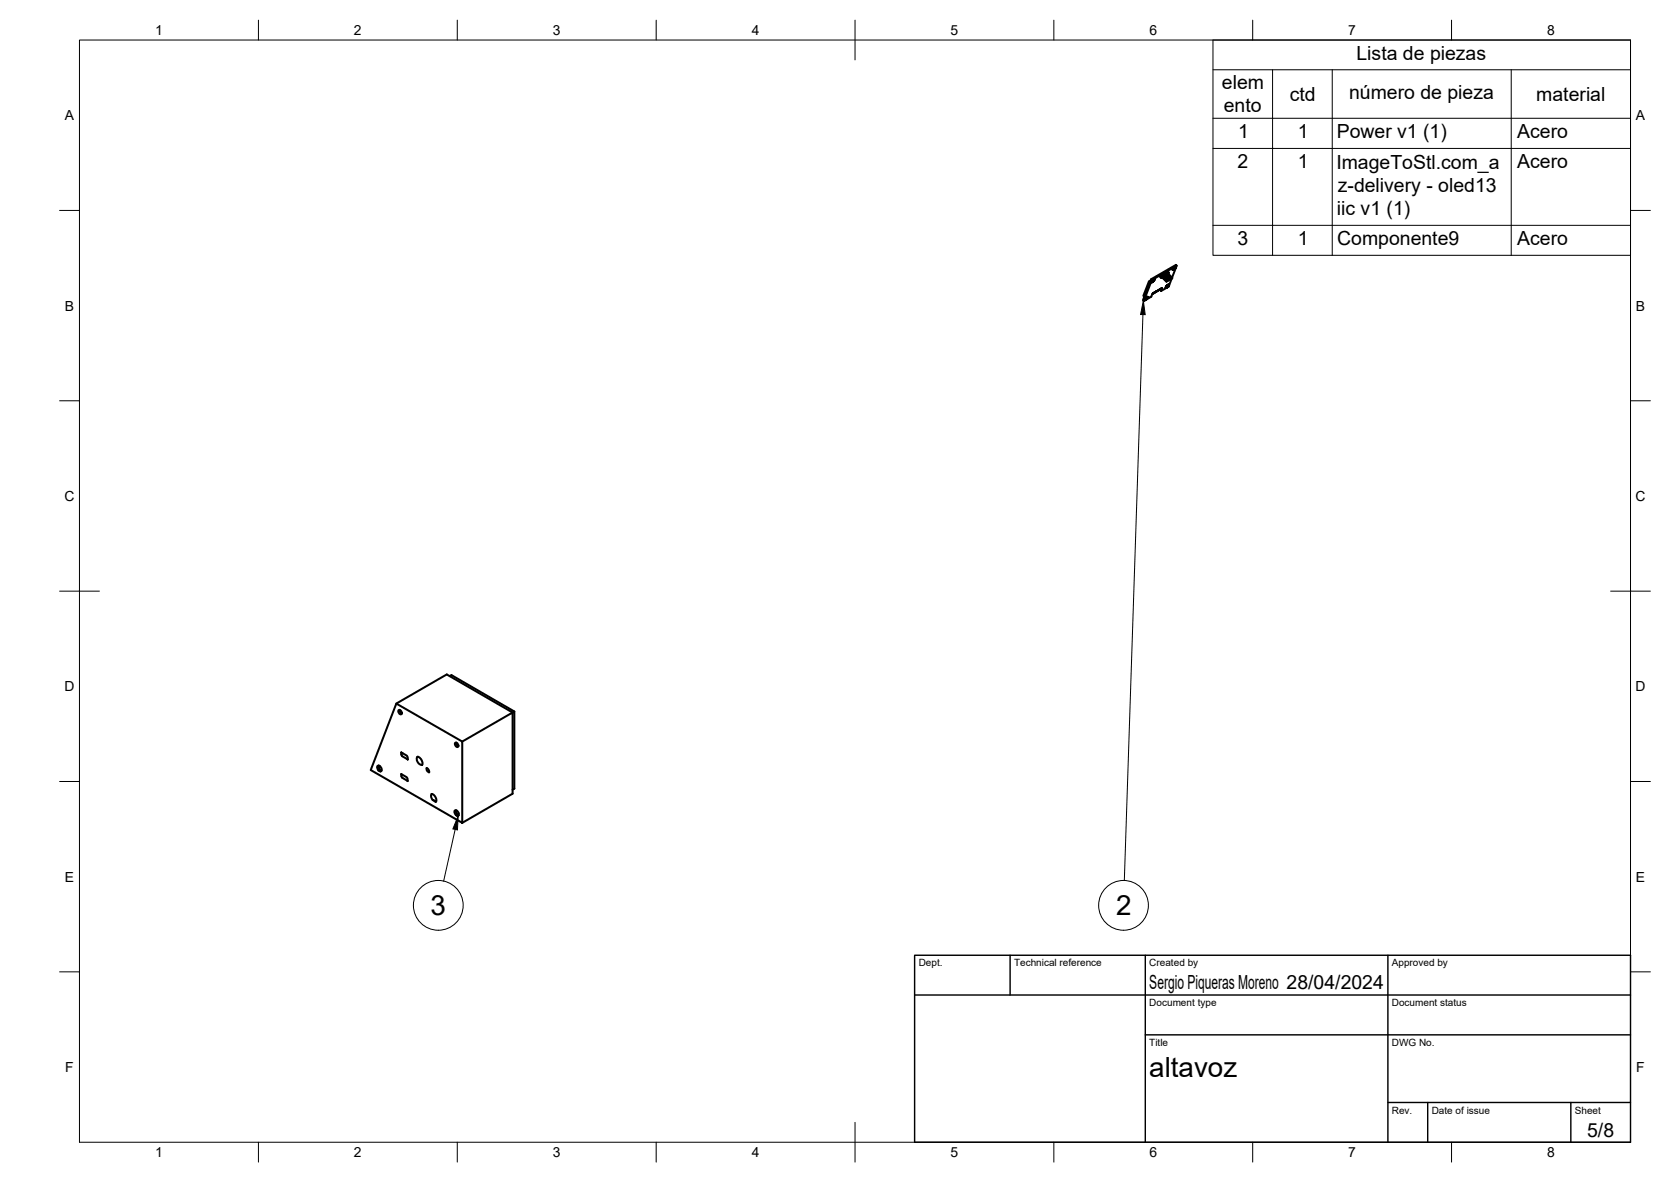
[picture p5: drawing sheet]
<svg xmlns="http://www.w3.org/2000/svg" width="420mm" height="297mm" viewBox="0 0 420 297" stroke-linecap="round" stroke-linejoin="round" font-family="sans-serif">
<!-- layer: Visible -->
<g fill="none" stroke="#000" stroke-width=".51">
<path d="M287.8 75.3v.1M287.8 75.4h.1M287.8 75.2v.1M287.8 75.3h.1M287.8 75.2h.1M287.9 75.2l.1 .1M287.9 75.3h.2M287.9 75.2v.1M287.9 75.3h.1M287.9 75.4h.1M287.9 75l-.1 .2M287.9 75.4h-.1"/>
<path d="M287.9 75h.1M287.9 75.1l.2 .2M288 75.1l.1 .1M288 75l-.1 .2M288 75l.2 .2M288.1 75l.1 .1M288.1 74.9l.2 .2M288.1 75.3l-.2 .1M288.2 75.3h-.1M288.2 74.8l-.2 .2M288.2 75.2l-.1 .1M288.2 74.8l.2 .2"/>
<path d="M288.2 74.7l-.3 .3M288.2 75.1v.1M288.2 74.8h.1M288.3 74.7h-.1M288.3 74.8l.1 .1M288.3 74.7l-.1 .1M288.3 74.7l.1 .1M288.3 74.7h.1M288.4 74.7v.1M288.4 74.6l-.1 .1M288.4 74.6h.1M288.4 75l-.2 .1"/>
<path d="M288.4 74.6h.2M288.4 74.7l.1 .1M288.5 74.8l-.2 .2-.2-.1M288.6 74.6v.1M288.6 74.6l-.4 .1-.4 .6M288.6 74.7l-.4 .6M288.6 74.7h.1M288.9 70.7l-1.4 3.6 .2 .3M289.3 70.5l-.4 .2 .2 .3M289.4 70.2l6.3-3.6 .2 .2-6.3 3.6zM289.4 70.2l-2 5.2 .2 .3 2-5.3M289.5 70.9h.1"/>
<path d="M289.5 70.7v.2M289.5 70.8h.1M289.6 70.7l.1 .1M289.6 70.7v.1M289.6 70.5v.1M289.6 70.6v.1M289.6 70.8h.1M289.6 70.7h.1M289.6 70.6l.2 .2M289.6 70.7l.2 .1M289.7 70.6l.1 .1M289.7 70.6l.2 .1"/>
<path d="M289.8 70.5l-.2 .1M289.8 70.9h-.2M289.8 70.4v.1M289.8 70.4l.2 .2M289.8 70.3l-.3 .4M289.9 70.3l-.4 .4M289.9 73.8h.1M289.9 70.7l-.2 .1M289.9 70.4l.2 .1M289.9 70.4l.1 .2M289.9 70.8l-.4 .1M289.9 70.3h-.1"/>
<path d="M289.9 73.7v.1M289.9 70.8h.1M290 73.7h.1M290 70.3l-.2 .1M290 70.3l.1 .1M290 73.7h-.1M290 70.3l.2 .1M290 70.3h.1M290.1 70.5l-.2 .2M290.1 70.3h.1M290.1 73.6h.1M290.1 73.6l-.2 .1"/>
<path d="M290.1 70.4v.1M290.2 70.1l-.3 .2M290.2 70.1h.1M290.2 70.3h.1M290.2 70.4h-.1M290.2 70.3v.1M290.3 73.5l-.2 .1M290.3 70.1l-.4 .7M290.5 73.4l-.2 .1M290.6 73.3l-.3 .2M290.6 73.3v.1M290.7 73.3h-.1"/>
<path d="M290.7 73.3l-.6 .3M290.8 73.2l.8-.4zM291.6 72.8h.1M291.7 72.7h.1M291.7 72.7l.2-.1-.2 .1M291.7 72.7l-1 .6M291.8 69.3l.3 .3-.1 .3-.3-.3zM291.8 69.2v.1M291.9 72.6l-.2 .3 .3 .2M292 72.6l.1-.1-.1 .1M292 72.5v.1M292.1 72.5h.1"/>
<path d="M292.1 72.5l-.4 .2M292.1 72.5l-2.2 1.2M292.1 69.5v.1M292.2 72.4l-.2 .7M292.2 72.5l-2.4 1.3-.3 .8-1.9 1.1M292.2 69l-.4 .2 .3 .3 .4-.2M292.2 69.6l1 1.1M292.2 69l.3 .3M292.2 69.8l-.2 .1M292.3 68.9l.3 .4M292.7 68.7l-.4 .2 .3 .4 .4-.2-.3-.3M292.7 69.3l1 1.2"/>
<path d="M292.7 69.5l-.3 .1M292.7 68.7l.4 .3M293.1 68.5l.3 .3zM293.1 68.5l-.4 .2 .4 .3 .8-.5M293.1 69.1l1.1 1.1M293.1 68.5l.4 .2M293.1 72.3h.1M293.1 72.1v.2M293.2 69.2l-.3 .2M293.2 68.4l.3-.2 .4 .3M293.3 72.1l.1 .1M293.3 72.1v.1"/>
<path d="M293.3 70.6h.1M293.3 70.6v.1M293.3 72l.1 .2M293.3 72v.1M293.3 72l.2 .1M293.3 72.2h.1M293.3 71.9v.1M293.3 71.9l.2 .2M293.4 70.6l-1.2-1 1.1 1M293.4 71.9l.1 .2M293.4 71.8l.3 .2M293.5 72.1l-.1 .1"/>
<path d="M293.5 72.1h.1M293.5 68.2l.4 .3M293.6 71.7l-.5 .4M293.6 71.7l.1 .2M293.6 68.8l1.1 1M293.6 69l-.3 .1M293.6 71.7l.2 .1M293.7 71.9v.1M293.7 71.7l.1 .1M293.7 71.9l-.2-.1 .2 .2M293.7 70.4h.1M293.7 70.4l.1 .1"/>
<path d="M293.7 71.6l-.1 .1M293.7 71.6h.1M293.7 71.6l.1 .1M293.8 71.8l-.1 .1M293.8 71.6v.1M293.8 71.8h.1M293.8 71.7v.1M293.8 70.3l-1.1-1 1 1.1M293.9 71.5l-.8 .7M293.9 68.5h.1M293.9 71.8l-.1 .1M293.9 71.5h.1"/>
<path d="M293.9 68.5l-.1 .3M293.9 71.5l.1 .1M293.9 71.5l-.7 .5M294 71.6l-.5 .6-.4 .1M294.2 70.1h.1M294.2 70.1v.1M294.3 70.1l-1.2-1 1.1 1M294.6 69.9h.1M294.6 69.9l-1-1.1 1 1.2-.8 2-1.8 1.1M294.7 69.9h.1M294.9 67.8h.1M294.9 67.7v.1"/>
<path d="M294.9 67.7l.1-.2 .2 .3M294.9 67.7h.1M295 67.8h.1M295 67.6l.1 .1M295 67.7h.1M295.1 67.4l.2 .2M295.2 67.4l.1 .1M295.2 67.7h-.2M295.2 67.3l.2 .2M295.3 67.3l.1 .1M295.3 67.2l.2 .2M295.4 67.2l-.4 .3 .2 .2"/>
<path d="M295.4 67.2l.1 .1M295.4 67.1l.2 .1M295.4 67.1v.1M295.5 67.1l.1 .1M295.5 67.3l-.3 .4M295.5 67.3h.1M295.6 67.2l-.1 .1M295.6 67l-.6 .4v.3M295.6 67h.1M295.7 67l-.4 .2-.4 .5M295.7 67v.1M295.7 67.1l-.4 .6-.4 .1"/>
<path d="M295.9 66.8l-1.2 3M99.7 176.8l16.5 9.6v20.4l-23-13.3zM99.7 176.8l12.6-7.3 16.6 9.6 .4-.3v19.4l-.4 .2M100.2 178.5l.2-.1a.68 .68 0 0 1 .6 .4 .68 .68 0 0 1-.2 .7 .79 .79 0 0 1-.6-1zM100.5 178.4l.1 .6 .4 .3M113.1 169.9l.4-.2 15.8 9.1M95.2 193.6l.4 .3M95.2 193.6l-.3-.5a.5 .5 0 0 1 .3-.7l.4 .2 .3 .5 .1 .5-.4 .3M95.2 192.4v.5l.3 .5-.3 .2M95.5 192.6l-.3 .2M95.9 193.7l-.3 .2M100.9 194.5l1.4 .8 .2 1"/>
<path d="M100.9 189.1l1.5 .9 .1 .9M100.9 195l.3 .5M100.9 189.6l.3 .5 1.3 .7M100.9 189.2v.4M100.9 194.6v.4M100.9 194.5v.1M100.9 189.1v.1M101.2 195.5l1.2 .7M101.2 189.3l-.3 .2M102.4 196.2h.1M104.9 190.2l.5 .1 .6 .7 .2 .7-.1 .5M105 190.2a1.41 1.41 0 0 0 1.1 2"/>
<path d="M107.9 194.1l-.5-.4-.1-.7 .4 .4 .2 .7M108.5 199.5l.6 .3 .4 .6 .2 .6-.1 .5M108.6 199.5l-.2 .4 .2 .9 .2 .3 .9 .3M114.4 186.7l.2-.1a.68 .68 0 0 1 .6 .4 .68 .68 0 0 1-.2 .7 .79 .79 0 0 1-.6-1zM114.7 186.6l.1 .5 .4 .4M116.2 186.4l12.7-7.3v20.4l-12.7 7.3M108.9 201l.7 .4M114.6 204.8l-.3-.6 .2-.6 .6 .3 .2 .9M114.6 203.6l.1 .5 .3 .5M115 204.6l-.4 .2 .4 .2M115.3 204.8l-.3 .2"/>
</g>
<g fill="#000">
<circle cx="288.6" cy="74.6" r=".25"/>
<circle cx="289.5" cy="70.9" r=".25"/>
<circle cx="289.9" cy="73.7" r=".25"/>
</g>
<!-- layer: BORDER -->
<g fill="none" stroke="#000" stroke-width=".25">
<path d="M20 10.1h390v276.9h-390zM65 5.1v5M115 5.1v5M165 5.1v5M215 5.1v10M265 5.1v5M315 5.1v5M365 5.1v5M15 52.9h5M410 52.9h5M15 100.7h5M410 100.7h5"/>
<path d="M15 148.6h10M405 148.6h10M15 196.4h5M410 196.4h5M15 244.2h5M410 244.2h5M65 287v5M115 287v5M165 287v5M215 282.1v9.9M265 287v5M315 287v5"/>
<path d="M365 287v5"/>
</g>
<!-- layer: TITLEBLOCK -->
<path d="M230 240.1h180v46.9h-180zM230 250h180M254 240.1v9.9M288 240.1v46.9M349 240.1v46.9M288 260.1h122M349 277.1h61M359 277.1v9.9M395 277.1v9.9" fill="none" stroke="#000" stroke-width=".36"/>
<!-- layer: Parts Lists -->
<path d="M305 10.1h105v54.1h-105zM305 17.5h105M320 17.5v46.7M335 17.5v46.7M380 17.5v46.7M305 29.7h105M305 37.3h105M305 56.6h105" fill="none" stroke="#000" stroke-width=".25"/>
<!-- layer: Balloons -->
<g fill="none" stroke="#000" stroke-width=".25">
<path d="M287.4 79.1l-4.7 142.2M114.4 208.4l-2.9 13"/>
<circle cx="110.2" cy="227.5" r="6.3"/>
<circle cx="282.5" cy="227.5" r="6.3"/>
</g>
<path d="M287.5 75.6l.5 3.5-1.2-.1zM115.2 205l-.2 3.6-1.1-.3z" fill="#000" stroke="#000" stroke-width=".25"/>
<g font-size="7">
<text x="108.3" y="230">3</text>
<text x="280.6" y="230">2</text>
<text x="289" y="270.6">altavoz</text>
</g>
<g font-size="4.9">
<text x="341.1" y="15.1">Lista de piezas</text>
<text x="307.3" y="22.4">elem</text>
<text x="307.7" y="28.3">ento</text>
<text x="324.3" y="25.3">ctd</text>
<text x="339.2" y="24.9">número de pieza</text>
<text x="386.3" y="25.3">material</text>
<text x="311.3" y="34.6">1</text>
<text x="326.3" y="34.6">1</text>
<text x="336.1" y="34.8">Power v1 (1)</text>
<text x="381.5" y="34.7">Acero</text>
<text x="311.2" y="42.2">2</text>
<text x="326.3" y="42.2">1</text>
<text x="336" y="42.4">ImageToStl.com_a</text>
<text x="381.5" y="42.3">Acero</text>
<text x="336.4" y="48.2">z-delivery - oled13</text>
<text x="336.1" y="54.1">iic v1 (1)</text>
<text x="311.1" y="61.5">3</text>
<text x="326.3" y="61.5">1</text>
<text x="336.2" y="61.7">Componente9</text>
<text x="381.5" y="61.6">Acero</text>
<text x="289" y="248.5">Sergio Piqueras Moreno 28/04/2024</text>
<text x="399.1" y="285.7">5/8</text>
</g>
<g font-size="3.5">
<text x="39" y="8.8">1</text>
<text x="89" y="8.8">2</text>
<text x="139" y="8.8">3</text>
<text x="189" y="8.8">4</text>
<text x="239" y="8.8">5</text>
<text x="289" y="8.8">6</text>
<text x="339" y="8.8">7</text>
<text x="389" y="8.8">8</text>
<text x="16.3" y="30.2">A</text>
<text x="411.3" y="30.2">A</text>
<text x="16.3" y="78">B</text>
<text x="411.3" y="78">B</text>
<text x="16.2" y="125.9">C</text>
<text x="411.2" y="125.9">C</text>
<text x="16.2" y="173.7">D</text>
<text x="411.2" y="173.7">D</text>
<text x="16.3" y="221.6">E</text>
<text x="411.3" y="221.6">E</text>
<text x="16.4" y="269.4">F</text>
<text x="411.4" y="269.4">F</text>
<text x="39" y="290.8">1</text>
<text x="89" y="290.8">2</text>
<text x="139" y="290.8">3</text>
<text x="189" y="290.8">4</text>
<text x="239" y="290.8">5</text>
<text x="289" y="290.8">6</text>
<text x="339" y="290.8">7</text>
<text x="389" y="290.8">8</text>
</g>
<g font-size="2.5">
<text x="231" y="242.9">Dept.</text>
<text x="255" y="242.9">Technical reference</text>
<text x="289" y="242.9">Created by</text>
<text x="350" y="242.9">Approved by</text>
<text x="289" y="252.8">Document type</text>
<text x="350" y="252.8">Document status</text>
<text x="289" y="262.9">Title</text>
<text x="350" y="262.9">DWG No.</text>
<text x="350" y="279.9">Rev.</text>
<text x="360" y="279.9">Date of issue</text>
<text x="396" y="279.9">Sheet</text>
</g>
</svg>
